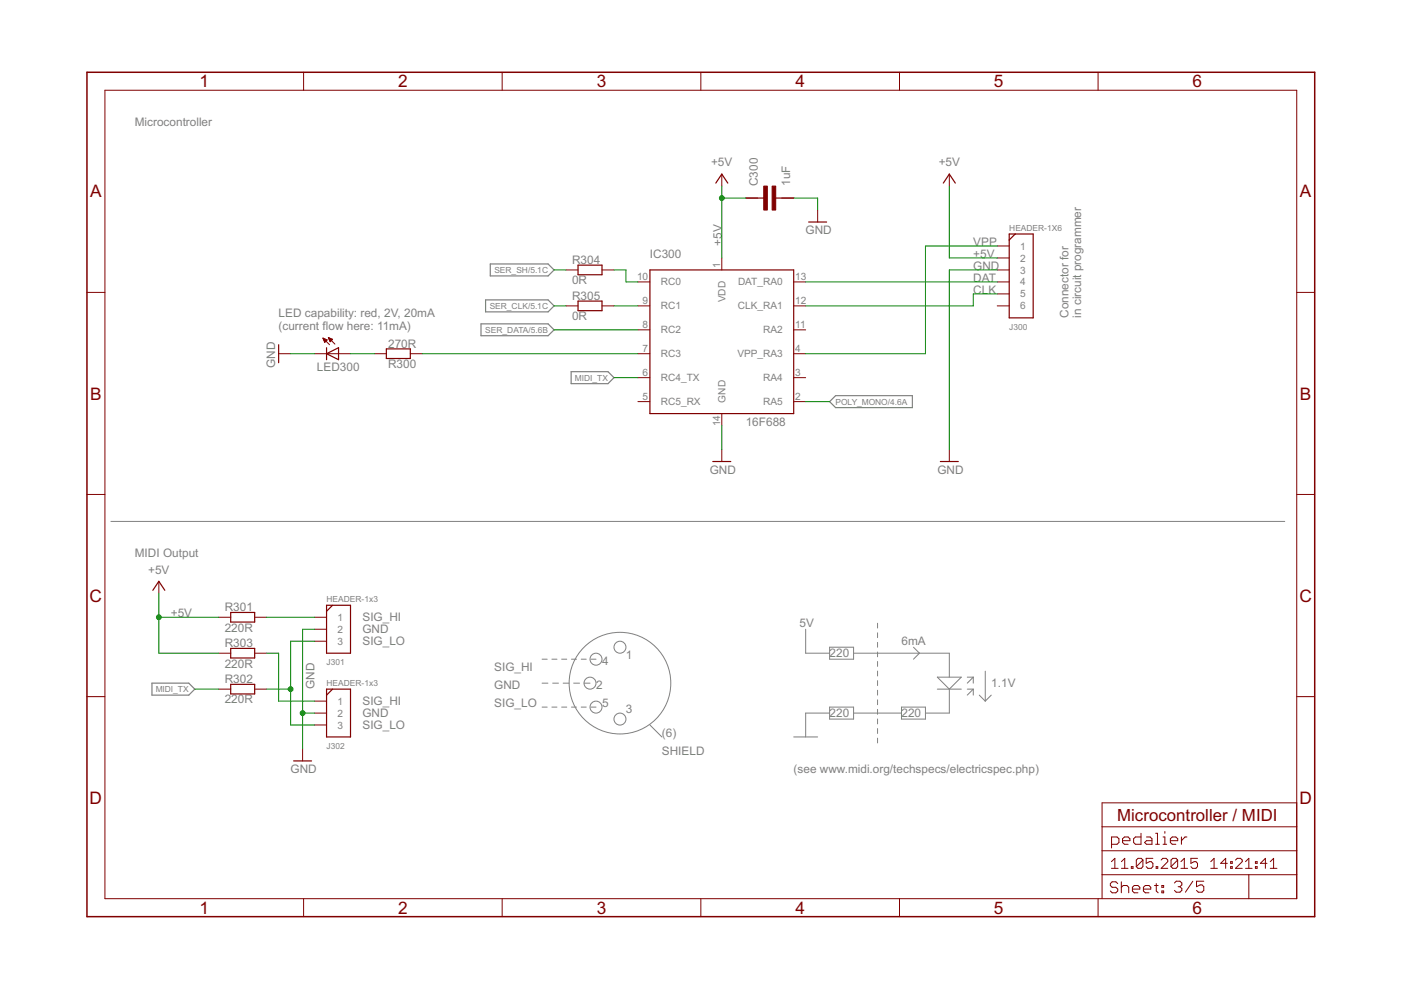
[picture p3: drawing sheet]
<svg xmlns="http://www.w3.org/2000/svg" width="297mm" height="210mm" viewBox="0 0 297 210" stroke-linecap="round" stroke-linejoin="round" font-family="sans-serif">
<g fill="none" stroke="#808080" stroke-width=".21">
<path d="M23.5 110.6h248.9M114.9 139.8h1.1M117 139.8h1.1M119.1 139.8h1.1M121.2 139.8h1M123.2 139.8h1.1M125.3 139.8h1.1M170.8 133.4v5.1h5.1M175.9 137.2h5.1v2.6h-5.1zM181 138.5h20.3v5.1M186.1 132.1v1.1M186.1 134.2v1"/>
<path d="M186.1 136.2v1M186.1 138.2v1.1M193.7 137.2l1.2 1.3-1.2 1.3M114.9 144.8h1.3M114.9 149.9h1.1M117 149.9h1.1M117.2 144.8h1.2M119.1 149.9h1.1M119.4 144.8h1.2M121.2 149.9h1M121.6 144.8h1.3M123.2 149.9h1.1"/>
<path d="M123.9 144.8h1.2M125.3 149.9h1.1M137.8 153.7l2.5 2.6M168.3 156.3h5.1M175.9 149.9h5.1v2.6h-5.1zM175.9 151.2h-5.1v5.1M181 151.2h10.1M186.1 140.3v1M186.1 142.3v1M186.1 144.3v1.1M186.1 146.3v1.1M186.1 148.4v1"/>
<path d="M186.1 150.4v1M186.1 152.4v1.1M186.1 154.5v1M186.1 156.5v1M191.1 149.9h5.1v2.6h-5.1zM198.7 143.6h5.1l-2.5 2.5zM198.7 146.1h5.1M201.3 146.1v5.1h-5.1M205.1 143.6h1.3M205.1 146.1h1.3M206.4 143.6l-1.3 1.2M206.4 143.6v1.2"/>
<path d="M206.4 146.1v1.3M206.4 146.1l-1.3 1.3M207.6 147.4l1.3 1.3M208.9 142.3v6.4M210.2 147.4l-1.3 1.3"/>
<circle cx="126.4" cy="139.8" r="1.27"/>
<circle cx="131.4" cy="137.2" r="1.27"/>
<circle cx="125.1" cy="144.8" r="1.27"/>
<circle cx="126.4" cy="149.9" r="1.27"/>
<circle cx="131.4" cy="144.8" r="10.8"/>
<circle cx="131.4" cy="152.5" r="1.27"/>
</g>
<path d="M103.9 56h12.3l1.3 1.2-1.3 1.3h-12.3zM102 68.7h14.2l1.3 1.2-1.3 1.3h-14.2zM103 63.6h13.2l1.3 1.3-1.3 1.2h-13.2zM121.1 78.8h7.8l1.3 1.3-1.3 1.2h-7.8zM175.9 85.2l1.3-1.3h16.2v2.5h-16.2zM32.2 144.8h7.8l1.3 1.3-1.3 1.3h-7.8z" fill="none" stroke="#808080" stroke-width=".25"/>
<g fill="none" stroke="#800000" stroke-width=".21">
<path d="M22.2 19.1h252.7v171.4h-252.7zM64.4 15.3v3.8M106.5 15.3v3.8M148.6 15.3v3.8M190.7 15.3v3.8M232.8 15.3v3.8M153 36.9v2.6M201.3 36.9v2.6M120 57.2h2.6M127.6 57.2h2.6M135.3 59.8h2.5M153 54.7v2.5"/>
<path d="M158.1 42h2.6M165.7 42h2.6M168.3 59.8h2.5M173.4 44.5v2.6M211.4 59.8h2.6M211.4 52.2h2.6M211.4 54.7h2.6M211.4 57.2h2.6M18.4 62h3.8M59.1 75h2.5M66.7 75h7.6M68.5 71.7l1.4 1.4"/>
<path d="M68.5 71.7l.9 .4-.5 .5zM68.5 71.8h.2M68.6 71.9h.4M68.6 72.1h.7M68.7 72.2h.6M68.7 72.3h.5M68.8 72.4h.2M68.8 72.5h.1M69.6 71.6l1.4 1.4M69.6 71.6l.9 .3-.5 .6zM69.7 71.7h.2M69.7 71.8h.4"/>
<path d="M69.8 71.9h.6M69.8 72.1h.6M69.9 72.2h.4M69.9 72.3h.3M70 72.4h.1M79.4 75h2.5M87 75h2.5M120 64.9h2.6M127.6 64.9h2.6M135.3 64.9h2.5M135.3 69.9h2.5M135.3 75h2.5"/>
<path d="M168.3 64.9h2.5M168.3 69.9h2.5M168.3 75h2.5M211.4 64.9h2.6M211.4 62.3h2.6M274.9 62h3.8M135.3 80.1h2.5M135.3 85.2h2.5M153 87.7v2.5M153 95.3v2.6M168.3 80.1h2.5M168.3 85.2h2.5"/>
<path d="M201.3 95.3v2.6M18.4 104.8h3.8M274.9 104.8h3.8M33.7 123.3v2.5M46.4 130.9h2.5M46.4 138.5h2.5M54 130.9h2.5M54 138.5h2.5M66.7 130.9h2.5M66.7 133.4h2.5M66.7 136h2.5M18.4 147.7h3.8"/>
<path d="M46.4 146.1h2.5M54 146.1h2.5M64.2 158.8v2.5M66.7 148.7h2.5M66.7 151.2h2.5M66.7 153.7h2.5M274.9 147.7h3.8M233.7 175.3h41.2M235.7 179h1.1l.4-.4v-.8l-.4-.3h-1.1v2.3M238 178.2h1.6v-.4l-.4-.3h-.8l-.4 .3v.8l.4 .4h.8M241.9 176.7v2.3h-1.2l-.4-.4v-.8l.4-.3h1.2M243.1 177.5h.8l.3 .3v1.2h-1.1l-.4-.4 .4-.4h1.1"/>
<path d="M245 179h.8M245 176.7h.4v2.3M246.6 177.5h.4v1.5M246.6 179h.8M247 176.3v.4M248.1 178.2h1.6v-.4l-.4-.3h-.8l-.4 .3v.8l.4 .4h.8M250.5 177.5v1.5M251.7 177.5h-.5l-.7 .7M274.9 170.2h-41.2v20.3M64.4 190.5v3.9M106.5 190.5v3.9M148.6 190.5v3.9"/>
<path d="M190.7 190.5v3.9M232.8 190.5v3.9M233.7 185.5h41.2M233.7 180.4h41.2M235.6 182.7l.8-.7v2.1M235.6 184.1h1.5M237 187.3l-.4-.3h-.8l-.4 .3v.4l.4 .4h.8l.4 .4v.4l-.4 .4h-.8l-.4-.4M237.7 187v2.3M237.7 188.1l.4-.4h.8l.4 .4v1.2M237.8 184.1h1.4M237.8 182.7l.7-.7v2.1M239.9 183.7h.3v.4h-.3z"/>
<path d="M240.1 188.5h1.6v-.4l-.4-.4h-.8l-.4 .4v.8l.4 .4h.8M242.3 182.4v1.3l-.3 .4h-.7l-.4-.4M242.3 182.4l-.3-.4h-.7l-.4 .4v1.3M242.3 182.4l-1.4 1.3M242.4 188.5h1.6v-.4l-.4-.4h-.8l-.4 .4v.8l.4 .4h.8M244.4 182h-1.4v1l.7-.3h.4l.3 .3v.7l-.3 .4h-.7l-.4-.4M244.8 187.7h.8M245.1 183.7h.4v.4h-.4zM245.2 187.3v1.6l.4 .4M246.2 182.4l.3-.4h.7l.4 .4v.3l-1.4 1.4h1.4M246.3 187.7h.4v.4h-.4zM246.3 188.9h.4v.4h-.4z"/>
<path d="M249 187.2l.4-.4h.8l.4 .4v.4l-.4 .4M249.7 182.4v1.3l-.4 .4h-.7l-.3-.4M249.7 182.4l-.4-.4h-.7l-.3 .4v1.3M249.7 182.4l-1.4 1.3M249.8 188h.4M250.2 188l.4 .4v.4l-.4 .4h-.8l-.4-.4M250.4 184.1h1.4M250.4 182.7l.7-.7v2.1M252.9 186.8l-1.6 2.4M253.9 182h-1.4v1l.7-.3h.4l.3 .3v.7l-.3 .4h-.8l-.3-.4M255.2 186.8h-1.5v1.2l.8-.4h.3l.4 .4v.8l-.4 .4h-.7l-.4-.4M256.7 184.1h1.4"/>
<path d="M256.7 182.7l.7-.7v2.1M260.2 183h-1.4l1.1-1v2.1M260.9 183.7h.4v.4h-.4zM260.9 182.7h.4v.3h-.4zM262 182.4l.3-.4h.7l.4 .4v.3l-1.4 1.4h1.4M264.1 182.7l.7-.7v2.1M264.1 184.1h1.4M264.8 185.5v5M266.2 183.7h.3v.4h-.3zM266.2 182.7h.3v.3h-.3zM268.6 183h-1.4l1.1-1v2.1M269.3 184.1h1.4"/>
<path d="M269.3 182.7l.7-.7v2.1"/>
</g>
<path d="M18.4 15.3h260.3v179.1h-260.3z" fill="none" stroke="#800000" stroke-width=".32"/>
<g fill="none" stroke="#800000" stroke-width=".25">
<path d="M151.8 38.8l1.2-1.9 1.3 1.9M200 38.8l1.3-1.9 1.2 1.9M122.6 56.2h5v2.1h-5zM137.8 57.2h30.5v30.5h-30.5zM158.1 42h4.1M164.2 42h4.1M171.4 47.1h3.9M214 49.6h5.1v17.8h-5.1zM215.2 49.6l-1.2 1.3M59.1 73.1v3.8M69.2 75l2.6-1.3v2.6zM69.2 73.7v2.6"/>
<path d="M81.9 74h5.1v2h-5.1zM122.6 63.8h5v2.1h-5zM151.1 97.9h3.8M199.4 97.9h3.8M32.4 125.2l1.3-1.9 1.2 1.9M48.9 129.9h5.1v2h-5.1zM48.9 137.5h5.1v2h-5.1zM69.2 128.3h5.1v10.2h-5.1zM70.5 128.3l-1.3 1.3M48.9 145.1h5.1v2h-5.1zM69.2 146.1h5.1v10.2h-5.1zM70.5 146.1l-1.3 1.3"/>
<path d="M62.3 161.3h3.8"/>
</g>
<g fill="#800000" stroke="#800000" stroke-width=".21">
<path d="M161.9 39.5h.8v5h-.8z"/>
<path d="M163.7 39.5h.8v5h-.8z"/>
</g>
<g fill="none" stroke="#008000" stroke-width=".21">
<path d="M153 39.5v15.2M201.3 39.5v15.2h10.1M117.5 57.2h2.5M130.2 57.2h2.5v2.6h2.6M153 42h5.1M168.3 42h5.1v2.5M170.8 59.8h40.6M211.4 57.2h-10.1v38.1M211.4 52.2h-15.2v22.8h-25.4M61.6 75h5.1M74.3 75h5.1M89.5 75h45.8"/>
<path d="M117.5 64.9h2.5M117.5 69.9h17.8M130.2 64.9h5.1M211.4 62.3h-5v2.6h-35.6M130.2 80.1h5.1M153 90.2v5.1M170.8 85.2h5.1M33.7 130.9h12.7M33.7 125.8v12.7h12.7M56.5 130.9h10.2M56.5 138.5h2.6v10.2h7.6M66.7 133.4h-2.5v25.4"/>
<path d="M66.7 136h-5.1v17.7h5.1M41.3 146.1h5.1M56.5 146.1h5.1M64.2 151.2h2.5"/>
</g>
<g fill="#008000" stroke="#008000" stroke-width=".21">
<circle cx="153" cy="42" r=".51"/>
<circle cx="33.7" cy="130.9" r=".51"/>
<circle cx="64.2" cy="151.2" r=".51"/>
<circle cx="61.6" cy="146.1" r=".51"/>
</g>
<g font-size="4.1" fill="#800000">
<text x="42.3" y="18.5">1</text>
<text x="84.4" y="18.5">2</text>
<text x="126.5" y="18.5">3</text>
<text x="168.6" y="18.5">4</text>
<text x="210.7" y="18.5">5</text>
<text x="252.9" y="18.5">6</text>
<text x="19.1" y="41.9">A</text>
<text x="275.6" y="41.9">A</text>
<text x="19.1" y="84.7">B</text>
<text x="275.6" y="84.7">B</text>
<text x="19" y="127.6">C</text>
<text x="275.5" y="127.6">C</text>
<text x="19" y="170.4">D</text>
<text x="275.5" y="170.4">D</text>
<text x="42.3" y="193.7">1</text>
<text x="84.4" y="193.7">2</text>
<text x="126.5" y="193.7">3</text>
<text x="168.6" y="193.7">4</text>
<text x="210.7" y="193.7">5</text>
<text x="252.9" y="193.7">6</text>
</g>
<text font-size="4" fill="#800000" x="236.8" y="174">Microcontroller / MIDI</text>
<g font-size="2.8" fill="#808080">
<text x="28.6" y="26.8">Microcontroller</text>
<text x="150.8" y="35.3">+5V</text>
<text x="199" y="35.3">+5V</text>
<text x="160.7" y="39.5" transform="rotate(-90 160.7 39.5)">C300</text>
<text x="167.5" y="39.5" transform="rotate(-90 167.5 39.5)">1uF</text>
<text x="153" y="52.1" transform="rotate(-90 153 52.1)">+5V</text>
<text x="170.8" y="49.6">GND</text>
<text x="206.4" y="52.1">VPP</text>
<text x="121.3" y="56">R304</text>
<text x="137.8" y="54.7">IC300</text>
<text x="206.4" y="54.7">+5V</text>
<text x="206.4" y="57.2">GND</text>
<text x="206.4" y="59.8">DAT</text>
<text x="121.3" y="60.3">0R</text>
<text x="121.3" y="63.6">R305</text>
<text x="206.4" y="62.3">CLK</text>
<text x="59.1" y="67.3">LED capability: red, 2V, 20mA</text>
<text x="59.1" y="69.9">(current flow here: 11mA)</text>
<text x="121.3" y="67.9">0R</text>
<text x="226.6" y="67.4" transform="rotate(-90 226.6 67.4)">Connector for</text>
<text x="229.2" y="67.4" transform="rotate(-90 229.2 67.4)">in circuit programmer</text>
<text x="82.3" y="73.7">270R</text>
<text x="58.3" y="78" transform="rotate(-90 58.3 78)">GND</text>
<text x="67.2" y="78.6">LED300</text>
<text x="82.3" y="78.1">R300</text>
<text x="158.1" y="90.2">16F688</text>
<text x="150.5" y="100.4">GND</text>
<text x="198.7" y="100.4">GND</text>
<text x="28.6" y="118.2">MIDI Output</text>
<text x="31.4" y="121.6">+5V</text>
<text x="36.2" y="130.9">+5V</text>
<text x="47.6" y="129.6">R301</text>
<text x="76.8" y="131.8">SIG_HI</text>
<text x="47.6" y="133.9">220R</text>
<text x="47.6" y="137.2">R303</text>
<text x="76.8" y="134.3">GND</text>
<text x="76.8" y="136.8">SIG_LO</text>
<text x="169.5" y="133">5V</text>
<text x="191.1" y="136.8">6mA</text>
<text x="47.6" y="141.5">220R</text>
<text x="104.8" y="142.3">SIG_HI</text>
<text x="127.6" y="141">4</text>
<text x="132.7" y="139.8">1</text>
<text x="175.9" y="139.4">220</text>
<text x="47.6" y="149.2">220R</text>
<text x="47.6" y="144.8">R302</text>
<text x="66.7" y="146.1" transform="rotate(-90 66.7 146.1)">GND</text>
<text x="76.8" y="149.5">SIG_HI</text>
<text x="104.8" y="149.9">SIG_LO</text>
<text x="104.8" y="146.1">GND</text>
<text x="126.4" y="146.1">2</text>
<text x="127.6" y="149.9">5</text>
<text x="210.2" y="145.7">1.1V</text>
<text x="76.8" y="152.1">GND</text>
<text x="76.8" y="154.6">SIG_LO</text>
<text x="132.7" y="151.2">3</text>
<text x="175.9" y="152.1">220</text>
<text x="191.1" y="152.1">220</text>
<text x="140.3" y="156.3">(6)</text>
<text x="140.3" y="160.1">SHIELD</text>
<text x="61.6" y="163.9">GND</text>
<text x="168.3" y="163.9">(see www.midi.org/techspecs/electricspec.php)</text>
</g>
<g font-size="2.4" fill="#808080">
<text x="216.3" y="52.9">1</text>
<text x="135.1" y="59.4">10</text>
<text x="152.7" y="56.9" transform="rotate(-90 152.7 56.9)">1</text>
<text x="168.6" y="59.4">13</text>
<text x="216.3" y="55.4">2</text>
<text x="216.3" y="58">3</text>
<text x="136.3" y="64.5">9</text>
<text x="140.1" y="60.5">RC0</text>
<text x="140.1" y="65.6">RC1</text>
<text x="153.8" y="64.1" transform="rotate(-90 153.8 64.1)">VDD</text>
<text x="156.5" y="65.6">CLK_RA1</text>
<text x="156.5" y="60.5">DAT_RA0</text>
<text x="168.6" y="64.5">12</text>
<text x="216.3" y="60.5">4</text>
<text x="216.3" y="63.1">5</text>
<text x="216.3" y="65.6">6</text>
<text x="136.3" y="69.6">8</text>
<text x="140.1" y="70.7">RC2</text>
<text x="161.8" y="70.7">RA2</text>
<text x="168.6" y="69.6">11</text>
<text x="136.3" y="74.6">7</text>
<text x="140.1" y="75.8">RC3</text>
<text x="156.3" y="75.8">VPP_RA3</text>
<text x="168.6" y="74.6">4</text>
<text x="136.3" y="79.7">6</text>
<text x="140.1" y="80.8">RC4_TX</text>
<text x="161.8" y="80.8">RA4</text>
<text x="168.6" y="79.7">3</text>
<text x="136.3" y="84.8">5</text>
<text x="140.1" y="85.9">RC5_RX</text>
<text x="153.8" y="85.4" transform="rotate(-90 153.8 85.4)">GND</text>
<text x="161.8" y="85.9">RA5</text>
<text x="168.6" y="84.8">2</text>
<text x="152.7" y="90.4" transform="rotate(-90 152.7 90.4)">14</text>
<text x="71.6" y="131.6">1</text>
<text x="71.6" y="134.2">2</text>
<text x="71.6" y="136.7">3</text>
<text x="71.6" y="149.4">1</text>
<text x="71.6" y="151.9">2</text>
<text x="71.6" y="154.5">3</text>
</g>
<g font-size="2" fill="#808080">
<text x="214" y="49">HEADER-1X6</text>
<text x="104.8" y="57.9">SER_SH/5.1C</text>
<text x="103.8" y="65.5">SER_CLK/5.1C</text>
<text x="102.9" y="70.6">SER_DATA/5.6B</text>
<text x="214" y="69.9">J300</text>
<text x="121.9" y="80.7">MIDI_TX</text>
<text x="177.2" y="85.8">POLY_MONO/4.6A</text>
<text x="69.2" y="127.7">HEADER-1x3</text>
<text x="69.2" y="141">J301</text>
<text x="33" y="146.7">MIDI_TX</text>
<text x="69.2" y="145.5">HEADER-1x3</text>
<text x="69.2" y="158.8">J302</text>
</g>
</svg>
